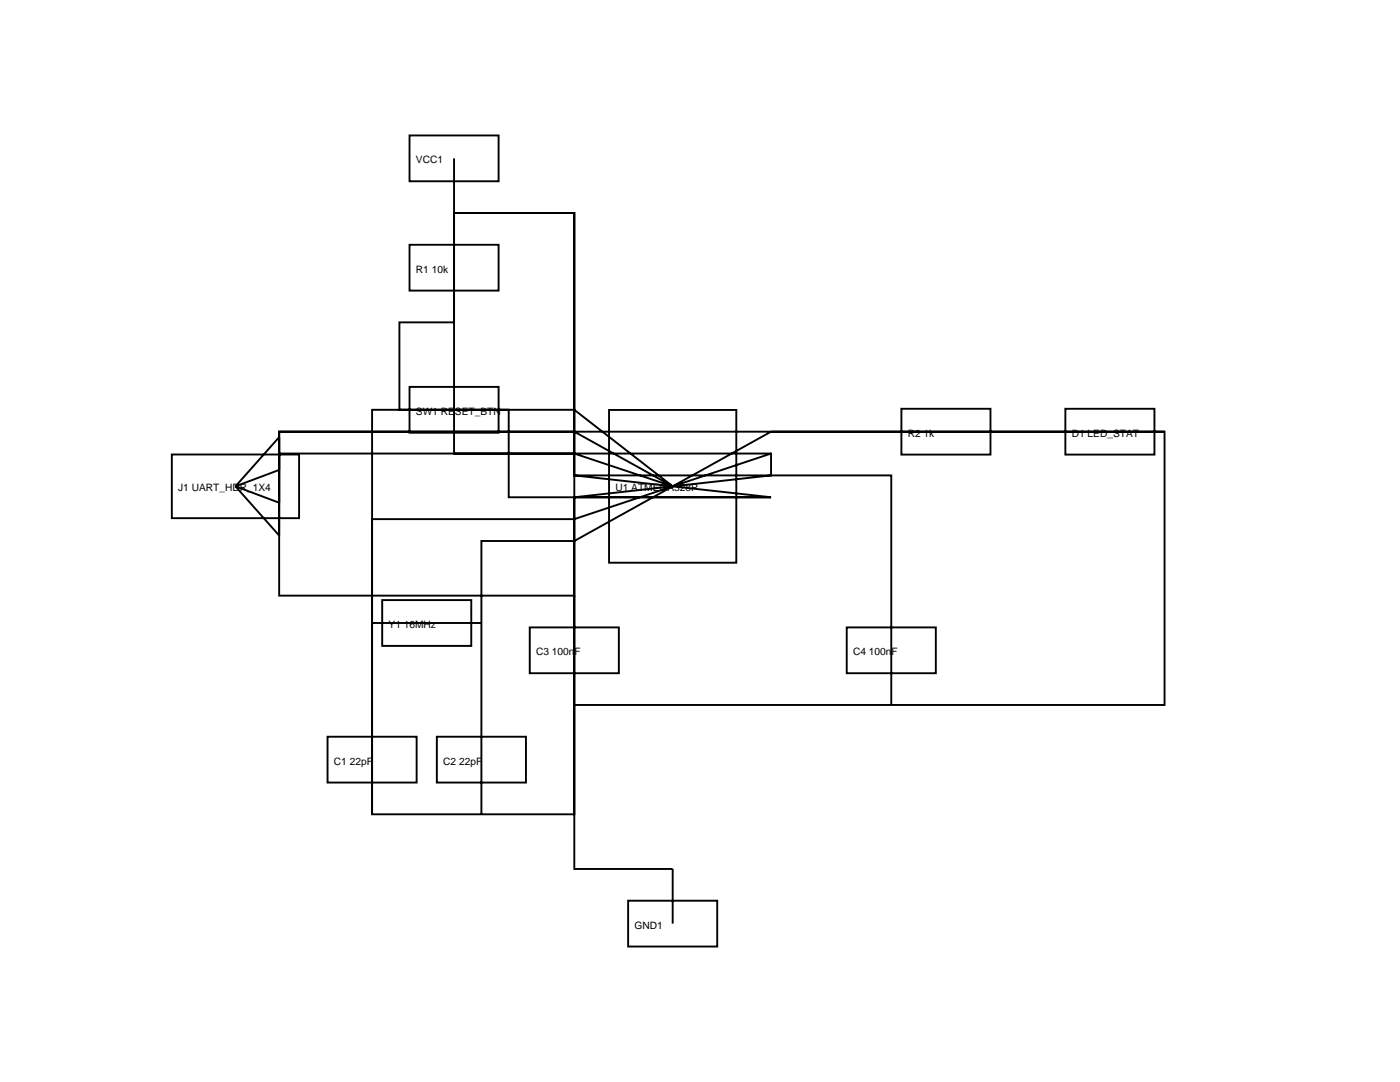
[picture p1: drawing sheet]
<svg xmlns="http://www.w3.org/2000/svg" width="388mm" height="300mm" viewBox="0 0 388 300" stroke-linecap="round" stroke-linejoin="round" font-family="sans-serif">
<g fill="none" stroke="#000" stroke-width=".53">
<path d="M113.5 37.5h24.7v12.7h-24.7zM125.9 59h33.3v72.8h54.5v-6.1h-87.8v-66.7h33.3v106.1h-81.8v-44l-12.1 13.7M125.9 43.9v45.4h-15.2v24.3h48.5l27.3 21.2M113.5 67.8h24.7v12.7h-24.7zM110.7 113.6h30.3M113.5 107.2h24.7v12.7h-24.7zM168.8 113.6h35.3v42.3h-35.3zM249.8 113.3h24.7v12.7h-24.7zM277.3 119.6h15.2zM277.3 119.6h-63.6l-54.5 30.3h-25.8v75.8M292.5 119.6h30.3M295.3 113.3h24.7v12.7h-24.7z"/>
<path d="M47.6 126h35.3v17.6h-35.3zM65.3 134.8l12.1 13.6v-28.8h245.4v75.8h-163.6v30.3h-56.1v-112.1h37.9v24.2h72.7h-54.5v103h27.3v15.2M65.3 134.8l12.1-4.6v-10.6h81.8l27.3 15.2M65.3 134.8l12.1 4.5v-13.6h81.8l27.3 9.1M159.2 131.8l54.5 6M186.5 134.8l27.2-3h33.3v63.6M186.5 134.8l-27.3 3M213.7 125.7l-54.5 18.2h-56.1v81.8M103.1 172.7h30.3M105.9 166.3h24.7v12.7h-24.7zM146.8 173.9h24.7v12.7h-24.7zM159.2 165.1v30.3"/>
<path d="M234.7 173.9h24.7v12.7h-24.7zM90.8 204.2h24.7v12.7h-24.7zM121.1 204.2h24.7v12.7h-24.7zM174.1 249.6h24.7v12.7h-24.7z"/>
</g>
<g font-size="2.8">
<text x="115.3" y="45.3">VCC1</text>
<text x="115.3" y="75.6">R1 10k</text>
<text x="115.3" y="115">SW1 RESET_BTN</text>
<text x="251.6" y="121">R2 1k</text>
<text x="297.1" y="121">D1 LED_STAT</text>
<text x="49.4" y="136.2">J1 UART_HDR_1X4</text>
<text x="170.6" y="136.2">U1 ATMEGA328P</text>
<text x="107.7" y="174.1">Y1 16MHz</text>
<text x="148.6" y="181.6">C3 100nF</text>
<text x="236.5" y="181.6">C4 100nF</text>
<text x="92.6" y="211.9">C1 22pF</text>
<text x="122.8" y="211.9">C2 22pF</text>
<text x="175.9" y="257.4">GND1</text>
</g>
</svg>
